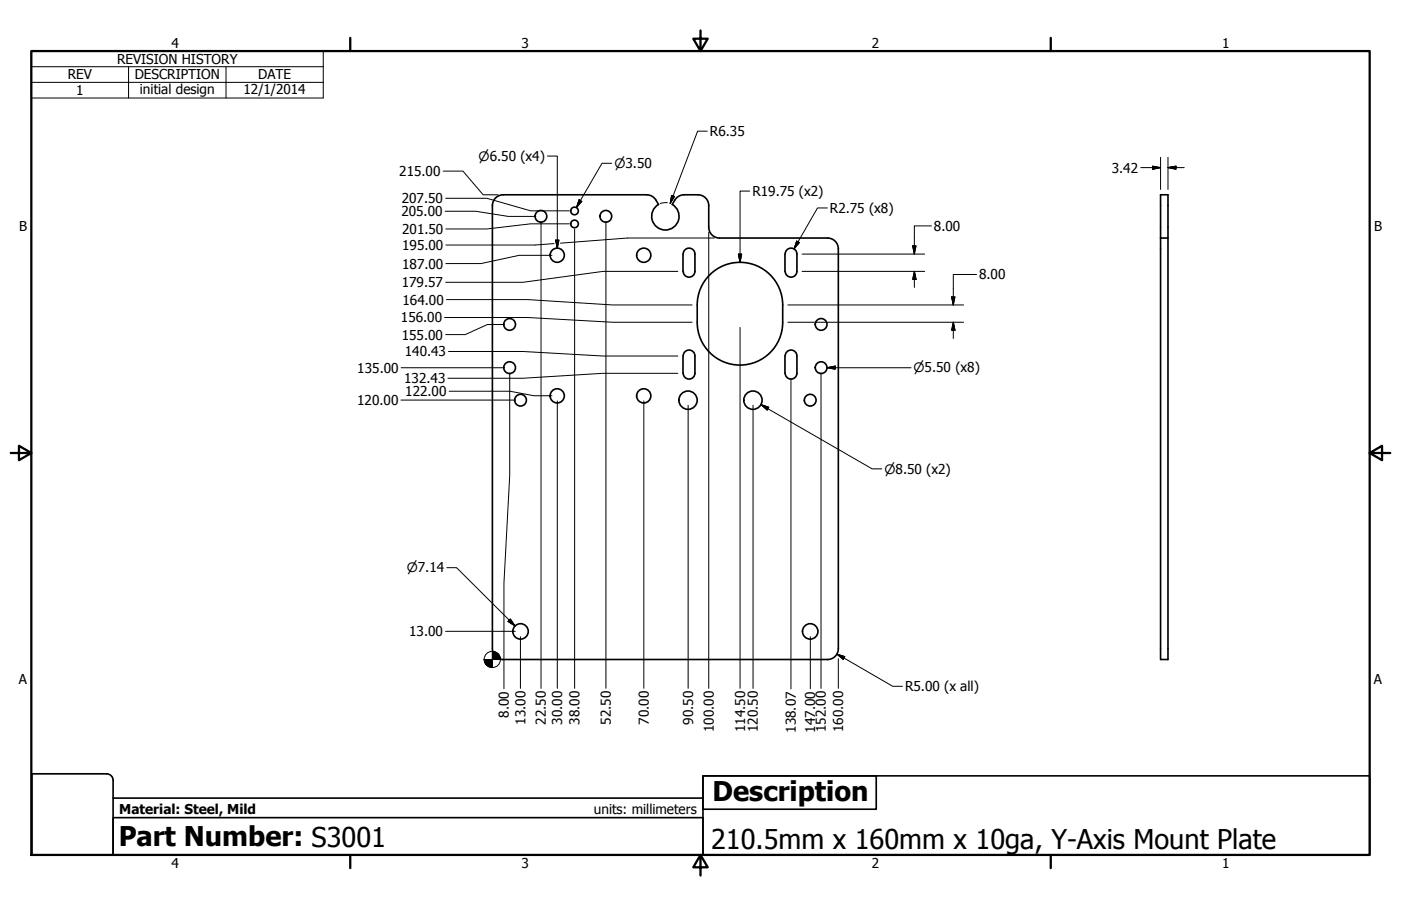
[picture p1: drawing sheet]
<svg xmlns="http://www.w3.org/2000/svg" width="432mm" height="279mm" viewBox="0 0 432 279" stroke-linecap="round" stroke-linejoin="round" font-family="sans-serif">
<!-- layer: Visible (ANSI) -->
<g fill="none" stroke="#000" stroke-width=".51">
<path d="M151.8 63.4v136.7a3.3 3.3 0 0 0 3.3 3.3M155.1 60.1h44.2M155.1 60.1a3.3 3.3 0 0 0-3.3 3.3M199.3 60.1l1.7 .4a5.2 5.2 0 0 1 2 2.5 4.2 4.2 0 0 0-1.2 6.4 4.2 4.2 0 0 0 6.5 0 4.2 4.2 0 0 0-1.1-6.3 4 4 0 0 1 3.7-3h4.2M210.5 78.4v5.3M210.6 78.3a1.81 1.81 0 0 1 1.8-1.8 1.81 1.81 0 0 1 1.8 1.9v5.3a1.81 1.81 0 0 1-1.8 1.8 1.81 1.81 0 0 1-1.8-1.8M215.1 60.1a3.3 3.3 0 0 1 3.3 3.3M218.4 63.4v6.7a3.3 3.3 0 0 0 3.3 3.3h33.3a3.3 3.3 0 0 1 3.4 3.3v123.3a3.3 3.3 0 0 1-3.4 3.4h-99.9M241.9 78.4v5.3M242 78.3a1.81 1.81 0 0 1 1.8-1.8 1.81 1.81 0 0 1 1.8 1.8v5.4a1.81 1.81 0 0 1-1.8 1.8 1.81 1.81 0 0 1-1.8-1.8M357.7 73.4h2.3v130h-2.3v-143.3h2.3v13.3M218.3 85.2a13.2 13.2 0 0 1 14.5-3.4 13.2 13.2 0 0 1 8.4 12.3 21.4 21.4 0 0 1-1.1 10.8 13.2 13.2 0 0 1-14.8 7.4 13.2 13.2 0 0 1-10.4-12.9 21.4 21.4 0 0 1 1.2-10.8z"/>
<path d="M210.5 109.8v5.3M210.6 109.8a1.81 1.81 0 0 1 1.8-1.9 1.81 1.81 0 0 1 1.8 1.9M214.2 109.8v5.3a1.81 1.81 0 0 1-1.8 1.8 1.81 1.81 0 0 1-1.8-1.8M241.9 109.8v5.3M242 109.8a1.81 1.81 0 0 1 1.8-1.9 1.81 1.81 0 0 1 1.8 1.9M245.6 109.8v5.3a1.81 1.81 0 0 1-1.8 1.8 1.81 1.81 0 0 1-1.8-1.8"/>
<circle cx="166.7" cy="66.7" r="1.81"/>
<circle cx="171.7" cy="78.7" r="2.19"/>
<circle cx="177.1" cy="65.1" r="1.17"/>
<circle cx="177.1" cy="69.1" r="1.17"/>
<circle cx="186.7" cy="66.7" r="1.81"/>
<circle cx="198.4" cy="78.7" r="2.19"/>
<circle cx="157.1" cy="113.4" r="1.81"/>
<circle cx="157.1" cy="100" r="1.81"/>
<circle cx="253.1" cy="100" r="1.81"/>
<circle cx="253.1" cy="113.4" r="1.81"/>
<circle cx="160.4" cy="123.4" r="1.81"/>
<circle cx="171.7" cy="122.1" r="2.19"/>
<circle cx="198.4" cy="122.1" r="2.19"/>
<circle cx="212.1" cy="123.4" r="2.83"/>
<circle cx="232.1" cy="123.4" r="2.83"/>
<circle cx="249.7" cy="123.4" r="1.81"/>
<circle cx="160.4" cy="194.7" r="2.38"/>
<circle cx="249.7" cy="194.7" r="2.38"/>
</g>
<!-- layer: Border (ANSI) -->
<path d="M9.7 15.7h412.4v248h-412.4zM107.9 11.7v4M215.9 9.4v6.3l-2.2-3.8h4.4l-2.2 3.8M323.8 11.7v4M3.3 139.7h6.4l-3.9-2.2v4.4l3.9-2.2M422.1 139.7l3.9 2.2v-4.4l-3.9 2.2h6.4M107.9 263.7v4M215.9 263.7l2.2 3.8h-4.4l2.2-3.8v6.3M323.8 263.7v4" fill="none" stroke="#000" stroke-width=".7"/>
<!-- layer: Title (ANSI) -->
<path d="M32.9 238.6a2 2 0 0 1 2 2v23.1h-25.1v-25.1h23.1M216.7 239.3h53.4v10.3h-53.4zM216.7 239.3h205.4v24.4h-205.4zM34.9 252.2h181.8v11.5h-181.8zM34.9 246.1h181.8" fill="none" stroke="#000" stroke-width=".51"/>
<!-- layer: Dimension (ANSI) -->
<g fill="none" stroke="#000" stroke-width=".31">
<path d="M136.6 52.8h6.1l6.2 7.3h4.6M168.7 48.1h3.1v28.5M188.5 50.4h-3l-7.8 13.6M218 40.4h-3l-8.4 22.3M231.1 58.9h-3v22M351.6 51.7h6.1M355.2 51.2l2.5 .5-2.5 .5zM357.7 48.5v9.9M360 51.7l2.5-.5v1zM360 51.7h5M360 48.5v9.9M137.2 65.2h9.4l10.1 1.5h8.5"/>
<path d="M137.4 61.2h12.7l13.5 3.8h11.9M166.8 68.3v144M170.1 78.7h-10.1l-11.7 2.6h-10.9M170.8 75.1l-5.9 .5h-27.5M171.3 74h1l-.5 2.6zM175.5 69h-11.9l-13.5 1.6h-12.7M177.1 70.7v141.6M178.5 61.6l.8 .5-1.6 1.9zM186.8 68.3v144M205.7 62.5l-2.2 .3M207 60.3l.9 .3-1.3 2.1zM218.4 71.6v140.7"/>
<path d="M220.2 73.4h-26.8l-20.7 1.6M227.6 78.4h1l-.5 2.5zM245.6 74.4l.8 .4-1.7 2zM247.2 78.4h37.8M255 64.1h-3l-7.3 12.7M281.3 75.8h1l-.5 2.6zM287.1 69.7h-5.3v8.7M137 97.9h25.6l26.2 1.5h24.5M137.6 92.4h25l26.2 1.6h24.5M208.9 83.7h-23l-24.7 3.4h-23.8M242.8 99.4h54.2M242.8 94h54.2"/>
<path d="M247.2 83.7h37.8M281.8 83.7l.5 2.5h-1zM281.8 83.7v4.9M293.3 91.6h1l-.5 2.4zM293.8 99.4l.5 2.5h-1zM293.8 99.4v5M301 84.6h-7.2v9.4M123.6 113.4h31.8M138.2 108.4h23l24.7 1.4h23M155.4 100.1h-5.2l-6.8 3.1h-6M157.1 115v31.6l-1.8 33.2v32.6M208.9 115.1h-23l-24.7 1.5h-23.2"/>
<path d="M228.1 101v111.3M243.8 116.7v95.8M253 115v97.3M254.9 113.4l2.5-.5v1zM254.9 113.4h25.9M123.6 123.4h35.2M138.4 120.7h18.8l7.4 1.3h5.5M171.8 123.6v88.7M198.4 123.6v88.7M212.1 125v87.3M232.1 125v87.3M234.5 124.8l2.4 .8-.4 .9z"/>
<path d="M234.5 124.8l34.3 19.8h3M137.7 175.1h3l18 17.9M137.4 194.7h21.4M157.3 190.9l1.4 2.1-2.1-1.4zM160.4 196.3v16M249.7 196.3v16.1M257.9 201.7l2.4 .8-.4 .9zM257.9 201.7l17.2 9.9h3M258.4 203.1v9.2"/>
<circle cx="151.7" cy="203.4" r="2.51"/>
</g>
<g fill="#000" stroke="#000" stroke-width=".31">
<path d="M355.2 52.2l2.5-.5zM355.2 51.2l2.5 .5-2.5 .5zM360 51.7l2.5-.5zM360 51.7l2.5-.5v1zM171.3 74l.5 2.6zM171.3 74h1l-.5 2.6zM178.5 61.6l-.8 2.4zM178.5 61.6l.8 .5-1.6 1.9zM207 60.3l-.4 2.4zM207 60.3l.9 .3-1.3 2.1zM227.6 78.4l.5 2.5zM227.6 78.4h1l-.5 2.5z"/>
<path d="M245.6 74.4l-.9 2.4zM245.6 74.4l.8 .4-1.7 2zM281.3 75.8l.5 2.6zM281.3 75.8h1l-.5 2.6zM281.8 83.7l.5 2.5zM281.8 83.7l.5 2.5h-1zM293.3 91.6l.5 2.4zM293.3 91.6h1l-.5 2.4zM254.9 113.4l2.5-.5zM254.9 113.4l2.5-.5v1zM293.8 99.4l.5 2.5zM293.8 99.4l.5 2.5h-1z"/>
<path d="M234.5 124.8l2.4 .8zM234.5 124.8l2.4 .8-.4 .9zM156.6 191.6l2.1 1.4zM157.3 190.9l1.4 2.1-2.1-1.4zM149.2 203.4l.8 1.8-.6-.9zM149.2 203.4l1.6 2.3-.8-.5zM149.2 203.4l2.6 2.5-1-.2zM151.8 203.4h2.4zM151.8 200.9l2.4 2.5h-2.4zM151.8 200.9v5zM149.2 203.4h2.6v2.5zM149.2 203.4h2.6z"/>
<path d="M153.5 201.6l.6 .8 .1 1zM152.7 201.1l.8 .5 .7 1.8zM151.8 200.9l.9 .2 1.5 2.3zM257.9 201.7l2.4 .8zM257.9 201.7l2.4 .8-.4 .9z"/>
</g>
<!-- layer: Symbol (ANSI) -->
<path d="M9.7 20.6v-4.9h89.9v4.9M9.7 25.4h89.9M39.6 20.6v9.6M69.7 20.6v9.6M99.6 20.6h-89.9v4.8M99.6 20.6v9.6h-89.9v-4.8" fill="none" stroke="#000" stroke-width=".31"/>
<g font-size="8.4">
<text x="219.6" y="246.9">Description</text>
<text x="36.6" y="260.9">Part Number: S3001</text>
<text x="219.1" y="261.9">210.5mm x 160mm x 10ga, Y-Axis Mount Plate</text>
</g>
<g font-size="4.2">
<text x="52.8" y="14.7">4</text>
<text x="160.8" y="14.7">3</text>
<text x="268.7" y="14.7">2</text>
<text x="376.7" y="14.7">1</text>
<text x="36.1" y="19.7">REVISION HISTORY</text>
<text x="20.9" y="24.5">REV</text>
<text x="23.5" y="29.3">1</text>
<text x="41.5" y="24.5">DESCRIPTION</text>
<text x="43.1" y="29">initial design</text>
<text x="75.1" y="29.1">12/1/2014</text>
<text x="79.6" y="24.5">DATE</text>
<text x="218.8" y="42">R6.35</text>
<text x="342.6" y="53.2">3.42</text>
<text x="123.1" y="54.3">215.00</text>
<text x="123.8" y="62.7">207.50</text>
<text x="231.9" y="60.5">R19.75 (x2)</text>
<text x="255.8" y="65.7">R2.75 (x8)</text>
<text x="5.9" y="71.4">B</text>
<text x="123.7" y="66.7">205.00</text>
<text x="287.8" y="71.2">8.00</text>
<text x="423.5" y="71.4">B</text>
<text x="124" y="77.1">195.00</text>
<text x="124" y="72.1">201.50</text>
<text x="124" y="82.8">187.00</text>
<text x="123.8" y="88.6">179.57</text>
<text x="301.8" y="86.2">8.00</text>
<text x="124.1" y="93.9">164.00</text>
<text x="123.6" y="99.4">156.00</text>
<text x="123.8" y="104.7">155.00</text>
<text x="124.8" y="109.9">140.43</text>
<text x="110.1" y="114.9">135.00</text>
<text x="124.6" y="118.2">132.43</text>
<text x="110" y="124.9">120.00</text>
<text x="124.9" y="122.2">122.00</text>
<text x="126.1" y="196.2">13.00</text>
<text x="5.8" y="211.1">A</text>
<text x="279" y="213.2">R5.00 (x all)</text>
<text x="423.4" y="211.1">A</text>
<text x="156.8" y="221.4" transform="rotate(-90 156.8 221.4)">8.00</text>
<text x="161.9" y="223.5" transform="rotate(-90 161.9 223.5)">13.00</text>
<text x="168.3" y="223.5" transform="rotate(-90 168.3 223.5)">22.50</text>
<text x="173.3" y="223.5" transform="rotate(-90 173.3 223.5)">30.00</text>
<text x="178.6" y="223.5" transform="rotate(-90 178.6 223.5)">38.00</text>
<text x="188.3" y="223.5" transform="rotate(-90 188.3 223.5)">52.50</text>
<text x="200" y="223.5" transform="rotate(-90 200 223.5)">70.00</text>
<text x="213.6" y="223.5" transform="rotate(-90 213.6 223.5)">90.50</text>
<text x="220" y="225.8" transform="rotate(-90 220 225.8)">100.00</text>
<text x="229.6" y="225.8" transform="rotate(-90 229.6 225.8)">114.50</text>
<text x="233.6" y="225.8" transform="rotate(-90 233.6 225.8)">120.50</text>
<text x="245.3" y="226" transform="rotate(-90 245.3 226)">138.07</text>
<text x="251.3" y="225.9" transform="rotate(-90 251.3 225.9)">147.00</text>
<text x="254.6" y="225.8" transform="rotate(-90 254.6 225.8)">152.00</text>
<text x="259.9" y="225.8" transform="rotate(-90 259.9 225.8)">160.00</text>
<text x="36.8" y="251.1">Material: Steel, Mild</text>
<text x="183" y="251">units: millimeters</text>
<text x="52.8" y="267.7">4</text>
<text x="160.8" y="267.7">3</text>
<text x="268.7" y="267.7">2</text>
<text x="376.7" y="267.7">1</text>
</g>
<g font-size="4">
<text x="147.5" y="49.6">⌀6.50 (x4)</text>
<text x="189.4" y="51.8">⌀3.50</text>
<text x="281.6" y="114.9">⌀5.50 (x8)</text>
<text x="272.6" y="146">⌀8.50 (x2)</text>
<text x="125.4" y="176.5">⌀7.14</text>
</g>
</svg>
